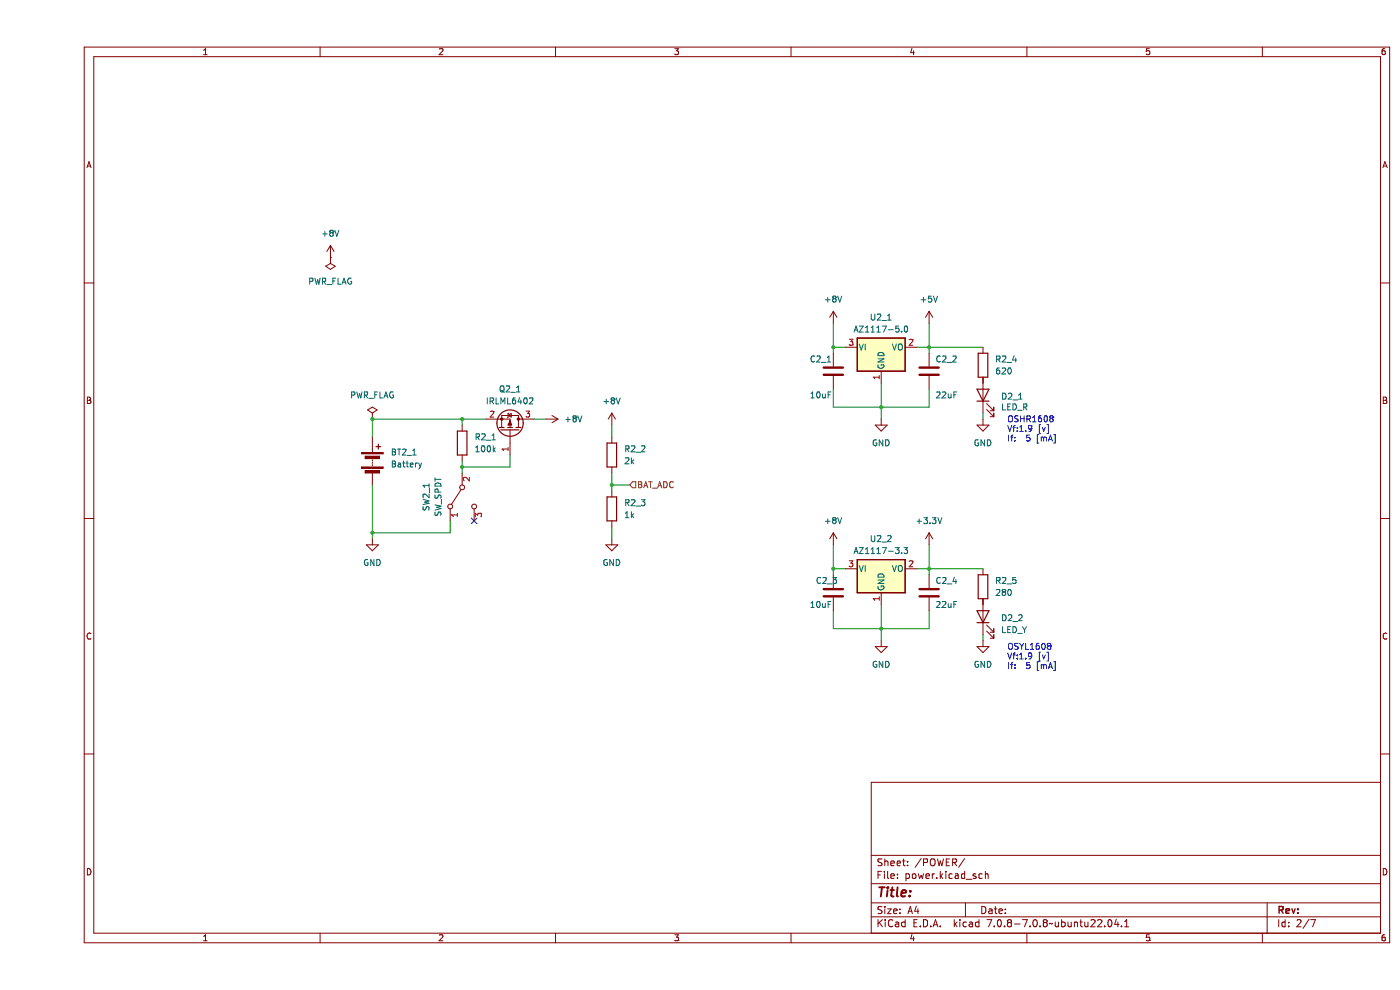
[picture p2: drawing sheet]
(kicad_sch (version 20230121) (generator eeschema)

 (paper "A4")

 (lib_symbols
  (symbol "Device:Battery" (pin_numbers hide) (pin_names (offset 0) hide) (in_bom yes) (on_board yes)
   (property "Reference" "BT" (at 2.54 2.54 0) (effects (font (size 1.27 1.27)) (justify left)))
   (property "Value" "Battery" (at 2.54 0 0) (effects (font (size 1.27 1.27)) (justify left)))
   (property "Footprint" "" (at 0 1.524 90) (effects (font (size 1.27 1.27)) hide))
   (property "Datasheet" "~" (at 0 1.524 90) (effects (font (size 1.27 1.27)) hide))
   (symbol "Battery_0_1"
    (rectangle (start -2.286 -1.27) (end 2.286 -1.524) (stroke (width 0) (type default)) (fill (type outline)))
    (rectangle (start -2.286 1.778) (end 2.286 1.524) (stroke (width 0) (type default)) (fill (type outline)))
    (rectangle (start -1.524 -2.032) (end 1.524 -2.54) (stroke (width 0) (type default)) (fill (type outline)))
    (rectangle (start -1.524 1.016) (end 1.524 0.508) (stroke (width 0) (type default)) (fill (type outline)))
    (polyline (pts (xy 0 -1.016) (xy 0 -0.762)) (stroke (width 0) (type default)) (fill (type none)))
    (polyline (pts (xy 0 -0.508) (xy 0 -0.254)) (stroke (width 0) (type default)) (fill (type none)))
    (polyline (pts (xy 0 0) (xy 0 0.254)) (stroke (width 0) (type default)) (fill (type none)))
    (polyline (pts (xy 0 1.778) (xy 0 2.54)) (stroke (width 0) (type default)) (fill (type none)))
    (polyline (pts (xy 0.762 3.048) (xy 1.778 3.048)) (stroke (width 0.254) (type default)) (fill (type none)))
    (polyline (pts (xy 1.27 3.556) (xy 1.27 2.54)) (stroke (width 0.254) (type default)) (fill (type none))))
   (symbol "Battery_1_1"
    (pin passive line (at 0 5.08 270) (length 2.54) (name "+" (effects (font (size 1.27 1.27)))) (number "1" (effects (font (size 1.27 1.27)))))
    (pin passive line (at 0 -5.08 90) (length 2.54) (name "-" (effects (font (size 1.27 1.27)))) (number "2" (effects (font (size 1.27 1.27)))))))
  (symbol "Device:C" (pin_numbers hide) (pin_names (offset 0.254)) (in_bom yes) (on_board yes)
   (property "Reference" "C" (at 0.635 2.54 0) (effects (font (size 1.27 1.27)) (justify left)))
   (property "Value" "C" (at 0.635 -2.54 0) (effects (font (size 1.27 1.27)) (justify left)))
   (property "Footprint" "" (at 0.9652 -3.81 0) (effects (font (size 1.27 1.27)) hide))
   (property "Datasheet" "~" (at 0 0 0) (effects (font (size 1.27 1.27)) hide))
   (symbol "C_0_1"
    (polyline (pts (xy -2.032 -0.762) (xy 2.032 -0.762)) (stroke (width 0.508) (type default)) (fill (type none)))
    (polyline (pts (xy -2.032 0.762) (xy 2.032 0.762)) (stroke (width 0.508) (type default)) (fill (type none))))
   (symbol "C_1_1"
    (pin passive line (at 0 3.81 270) (length 2.794) (name "~" (effects (font (size 1.27 1.27)))) (number "1" (effects (font (size 1.27 1.27)))))
    (pin passive line (at 0 -3.81 90) (length 2.794) (name "~" (effects (font (size 1.27 1.27)))) (number "2" (effects (font (size 1.27 1.27)))))))
  (symbol "Device:LED" (pin_numbers hide) (pin_names (offset 1.016) hide) (in_bom yes) (on_board yes)
   (property "Reference" "D" (at 0 2.54 0) (effects (font (size 1.27 1.27))))
   (property "Value" "LED" (at 0 -2.54 0) (effects (font (size 1.27 1.27))))
   (property "Footprint" "" (at 0 0 0) (effects (font (size 1.27 1.27)) hide))
   (property "Datasheet" "~" (at 0 0 0) (effects (font (size 1.27 1.27)) hide))
   (symbol "LED_0_1"
    (polyline (pts (xy -1.27 -1.27) (xy -1.27 1.27)) (stroke (width 0.254) (type default)) (fill (type none)))
    (polyline (pts (xy -1.27 0) (xy 1.27 0)) (stroke (width 0) (type default)) (fill (type none)))
    (polyline (pts (xy 1.27 -1.27) (xy 1.27 1.27) (xy -1.27 0) (xy 1.27 -1.27)) (stroke (width 0.254) (type default)) (fill (type none)))
    (polyline (pts (xy -3.048 -0.762) (xy -4.572 -2.286) (xy -3.81 -2.286) (xy -4.572 -2.286) (xy -4.572 -1.524)) (stroke (width 0) (type default)) (fill (type none)))
    (polyline (pts (xy -1.778 -0.762) (xy -3.302 -2.286) (xy -2.54 -2.286) (xy -3.302 -2.286) (xy -3.302 -1.524)) (stroke (width 0) (type default)) (fill (type none))))
   (symbol "LED_1_1"
    (pin passive line (at -3.81 0 0) (length 2.54) (name "K" (effects (font (size 1.27 1.27)))) (number "1" (effects (font (size 1.27 1.27)))))
    (pin passive line (at 3.81 0 180) (length 2.54) (name "A" (effects (font (size 1.27 1.27)))) (number "2" (effects (font (size 1.27 1.27)))))))
  (symbol "Device:R" (pin_numbers hide) (pin_names (offset 0)) (in_bom yes) (on_board yes)
   (property "Reference" "R" (at 2.032 0 90) (effects (font (size 1.27 1.27))))
   (property "Value" "R" (at 0 0 90) (effects (font (size 1.27 1.27))))
   (property "Footprint" "" (at -1.778 0 90) (effects (font (size 1.27 1.27)) hide))
   (property "Datasheet" "~" (at 0 0 0) (effects (font (size 1.27 1.27)) hide))
   (symbol "R_0_1"
    (rectangle (start -1.016 -2.54) (end 1.016 2.54) (stroke (width 0.254) (type default)) (fill (type none))))
   (symbol "R_1_1"
    (pin passive line (at 0 3.81 270) (length 1.27) (name "~" (effects (font (size 1.27 1.27)))) (number "1" (effects (font (size 1.27 1.27)))))
    (pin passive line (at 0 -3.81 90) (length 1.27) (name "~" (effects (font (size 1.27 1.27)))) (number "2" (effects (font (size 1.27 1.27)))))))
  (symbol "Regulator_Linear:AZ1117-3.3" (pin_names (offset 0.254)) (in_bom yes) (on_board yes)
   (property "Reference" "U" (at -3.81 3.175 0) (effects (font (size 1.27 1.27))))
   (property "Value" "AZ1117-3.3" (at 0 3.175 0) (effects (font (size 1.27 1.27)) (justify left)))
   (property "Footprint" "" (at 0 6.35 0) (effects (font (size 1.27 1.27) italic) hide))
   (property "Datasheet" "https://www.diodes.com/assets/Datasheets/AZ1117.pdf" (at 0 0 0) (effects (font (size 1.27 1.27)) hide))
   (symbol "AZ1117-3.3_0_1"
    (rectangle (start -5.08 1.905) (end 5.08 -5.08) (stroke (width 0.254) (type default)) (fill (type background))))
   (symbol "AZ1117-3.3_1_1"
    (pin power_in line (at 0 -7.62 90) (length 2.54) (name "GND" (effects (font (size 1.27 1.27)))) (number "1" (effects (font (size 1.27 1.27)))))
    (pin power_out line (at 7.62 0 180) (length 2.54) (name "VO" (effects (font (size 1.27 1.27)))) (number "2" (effects (font (size 1.27 1.27)))))
    (pin power_in line (at -7.62 0 0) (length 2.54) (name "VI" (effects (font (size 1.27 1.27)))) (number "3" (effects (font (size 1.27 1.27)))))))
  (symbol "Regulator_Linear:AZ1117-5.0" (pin_names (offset 0.254)) (in_bom yes) (on_board yes)
   (property "Reference" "U" (at -3.81 3.175 0) (effects (font (size 1.27 1.27))))
   (property "Value" "AZ1117-5.0" (at 0 3.175 0) (effects (font (size 1.27 1.27)) (justify left)))
   (property "Footprint" "" (at 0 6.35 0) (effects (font (size 1.27 1.27) italic) hide))
   (property "Datasheet" "https://www.diodes.com/assets/Datasheets/AZ1117.pdf" (at 0 0 0) (effects (font (size 1.27 1.27)) hide))
   (symbol "AZ1117-5.0_0_1"
    (rectangle (start -5.08 1.905) (end 5.08 -5.08) (stroke (width 0.254) (type default)) (fill (type background))))
   (symbol "AZ1117-5.0_1_1"
    (pin power_in line (at 0 -7.62 90) (length 2.54) (name "GND" (effects (font (size 1.27 1.27)))) (number "1" (effects (font (size 1.27 1.27)))))
    (pin power_out line (at 7.62 0 180) (length 2.54) (name "VO" (effects (font (size 1.27 1.27)))) (number "2" (effects (font (size 1.27 1.27)))))
    (pin power_in line (at -7.62 0 0) (length 2.54) (name "VI" (effects (font (size 1.27 1.27)))) (number "3" (effects (font (size 1.27 1.27)))))))
  (symbol "Switch:SW_SPDT" (pin_names (offset 0) hide) (in_bom yes) (on_board yes)
   (property "Reference" "SW" (at 0 4.318 0) (effects (font (size 1.27 1.27))))
   (property "Value" "SW_SPDT" (at 0 -5.08 0) (effects (font (size 1.27 1.27))))
   (property "Footprint" "" (at 0 0 0) (effects (font (size 1.27 1.27)) hide))
   (property "Datasheet" "~" (at 0 0 0) (effects (font (size 1.27 1.27)) hide))
   (symbol "SW_SPDT_0_0"
    (circle (center -2.032 0) (radius 0.508) (stroke (width 0) (type default)) (fill (type none)))
    (circle (center 2.032 -2.54) (radius 0.508) (stroke (width 0) (type default)) (fill (type none))))
   (symbol "SW_SPDT_0_1"
    (polyline (pts (xy -1.524 0.254) (xy 1.651 2.286)) (stroke (width 0) (type default)) (fill (type none)))
    (circle (center 2.032 2.54) (radius 0.508) (stroke (width 0) (type default)) (fill (type none))))
   (symbol "SW_SPDT_1_1"
    (pin passive line (at 5.08 2.54 180) (length 2.54) (name "A" (effects (font (size 1.27 1.27)))) (number "1" (effects (font (size 1.27 1.27)))))
    (pin passive line (at -5.08 0 0) (length 2.54) (name "B" (effects (font (size 1.27 1.27)))) (number "2" (effects (font (size 1.27 1.27)))))
    (pin passive line (at 5.08 -2.54 180) (length 2.54) (name "C" (effects (font (size 1.27 1.27)))) (number "3" (effects (font (size 1.27 1.27)))))))
  (symbol "Transistor_FET:IRLML6402" (pin_names hide) (in_bom yes) (on_board yes)
   (property "Reference" "Q" (at 5.08 1.905 0) (effects (font (size 1.27 1.27)) (justify left)))
   (property "Value" "IRLML6402" (at 5.08 0 0) (effects (font (size 1.27 1.27)) (justify left)))
   (property "Footprint" "Package_TO_SOT_SMD:SOT-23" (at 5.08 -1.905 0) (effects (font (size 1.27 1.27) italic) (justify left) hide))
   (property "Datasheet" "https://www.infineon.com/dgdl/irlml6402pbf.pdf?fileId=5546d462533600a401535668d5c2263c" (at 0 0 0) (effects (font (size 1.27 1.27)) (justify left) hide))
   (symbol "IRLML6402_0_1"
    (polyline (pts (xy 0.254 0) (xy -2.54 0)) (stroke (width 0) (type default)) (fill (type none)))
    (polyline (pts (xy 0.254 1.905) (xy 0.254 -1.905)) (stroke (width 0.254) (type default)) (fill (type none)))
    (polyline (pts (xy 0.762 -1.27) (xy 0.762 -2.286)) (stroke (width 0.254) (type default)) (fill (type none)))
    (polyline (pts (xy 0.762 0.508) (xy 0.762 -0.508)) (stroke (width 0.254) (type default)) (fill (type none)))
    (polyline (pts (xy 0.762 2.286) (xy 0.762 1.27)) (stroke (width 0.254) (type default)) (fill (type none)))
    (polyline (pts (xy 2.54 2.54) (xy 2.54 1.778)) (stroke (width 0) (type default)) (fill (type none)))
    (polyline (pts (xy 2.54 -2.54) (xy 2.54 0) (xy 0.762 0)) (stroke (width 0) (type default)) (fill (type none)))
    (polyline (pts (xy 0.762 1.778) (xy 3.302 1.778) (xy 3.302 -1.778) (xy 0.762 -1.778)) (stroke (width 0) (type default)) (fill (type none)))
    (polyline (pts (xy 2.286 0) (xy 1.27 0.381) (xy 1.27 -0.381) (xy 2.286 0)) (stroke (width 0) (type default)) (fill (type outline)))
    (polyline (pts (xy 2.794 -0.508) (xy 2.921 -0.381) (xy 3.683 -0.381) (xy 3.81 -0.254)) (stroke (width 0) (type default)) (fill (type none)))
    (polyline (pts (xy 3.302 -0.381) (xy 2.921 0.254) (xy 3.683 0.254) (xy 3.302 -0.381)) (stroke (width 0) (type default)) (fill (type none)))
    (circle (center 1.651 0) (radius 2.794) (stroke (width 0.254) (type default)) (fill (type none)))
    (circle (center 2.54 -1.778) (radius 0.254) (stroke (width 0) (type default)) (fill (type outline)))
    (circle (center 2.54 1.778) (radius 0.254) (stroke (width 0) (type default)) (fill (type outline))))
   (symbol "IRLML6402_1_1"
    (pin input line (at -5.08 0 0) (length 2.54) (name "G" (effects (font (size 1.27 1.27)))) (number "1" (effects (font (size 1.27 1.27)))))
    (pin passive line (at 2.54 -5.08 90) (length 2.54) (name "S" (effects (font (size 1.27 1.27)))) (number "2" (effects (font (size 1.27 1.27)))))
    (pin passive line (at 2.54 5.08 270) (length 2.54) (name "D" (effects (font (size 1.27 1.27)))) (number "3" (effects (font (size 1.27 1.27)))))))
  (symbol "power:+3.3V" (power) (pin_names (offset 0)) (in_bom yes) (on_board yes)
   (property "Reference" "#PWR" (at 0 -3.81 0) (effects (font (size 1.27 1.27)) hide))
   (property "Value" "+3.3V" (at 0 3.556 0) (effects (font (size 1.27 1.27))))
   (property "Footprint" "" (at 0 0 0) (effects (font (size 1.27 1.27)) hide))
   (property "Datasheet" "" (at 0 0 0) (effects (font (size 1.27 1.27)) hide))
   (symbol "+3.3V_0_1"
    (polyline (pts (xy -0.762 1.27) (xy 0 2.54)) (stroke (width 0) (type default)) (fill (type none)))
    (polyline (pts (xy 0 0) (xy 0 2.54)) (stroke (width 0) (type default)) (fill (type none)))
    (polyline (pts (xy 0 2.54) (xy 0.762 1.27)) (stroke (width 0) (type default)) (fill (type none))))
   (symbol "+3.3V_1_1"
    (pin power_in line (at 0 0 90) (length 0) hide (name "+3.3V" (effects (font (size 1.27 1.27)))) (number "1" (effects (font (size 1.27 1.27)))))))
  (symbol "power:+5V" (power) (pin_names (offset 0)) (in_bom yes) (on_board yes)
   (property "Reference" "#PWR" (at 0 -3.81 0) (effects (font (size 1.27 1.27)) hide))
   (property "Value" "+5V" (at 0 3.556 0) (effects (font (size 1.27 1.27))))
   (property "Footprint" "" (at 0 0 0) (effects (font (size 1.27 1.27)) hide))
   (property "Datasheet" "" (at 0 0 0) (effects (font (size 1.27 1.27)) hide))
   (symbol "+5V_0_1"
    (polyline (pts (xy -0.762 1.27) (xy 0 2.54)) (stroke (width 0) (type default)) (fill (type none)))
    (polyline (pts (xy 0 0) (xy 0 2.54)) (stroke (width 0) (type default)) (fill (type none)))
    (polyline (pts (xy 0 2.54) (xy 0.762 1.27)) (stroke (width 0) (type default)) (fill (type none))))
   (symbol "+5V_1_1"
    (pin power_in line (at 0 0 90) (length 0) hide (name "+5V" (effects (font (size 1.27 1.27)))) (number "1" (effects (font (size 1.27 1.27)))))))
  (symbol "power:+8V" (power) (pin_names (offset 0)) (in_bom yes) (on_board yes)
   (property "Reference" "#PWR" (at 0 -3.81 0) (effects (font (size 1.27 1.27)) hide))
   (property "Value" "+8V" (at 0 3.556 0) (effects (font (size 1.27 1.27))))
   (property "Footprint" "" (at 0 0 0) (effects (font (size 1.27 1.27)) hide))
   (property "Datasheet" "" (at 0 0 0) (effects (font (size 1.27 1.27)) hide))
   (symbol "+8V_0_1"
    (polyline (pts (xy -0.762 1.27) (xy 0 2.54)) (stroke (width 0) (type default)) (fill (type none)))
    (polyline (pts (xy 0 0) (xy 0 2.54)) (stroke (width 0) (type default)) (fill (type none)))
    (polyline (pts (xy 0 2.54) (xy 0.762 1.27)) (stroke (width 0) (type default)) (fill (type none))))
   (symbol "+8V_1_1"
    (pin power_in line (at 0 0 90) (length 0) hide (name "+8V" (effects (font (size 1.27 1.27)))) (number "1" (effects (font (size 1.27 1.27)))))))
  (symbol "power:GND" (power) (pin_names (offset 0)) (in_bom yes) (on_board yes)
   (property "Reference" "#PWR" (at 0 -6.35 0) (effects (font (size 1.27 1.27)) hide))
   (property "Value" "GND" (at 0 -3.81 0) (effects (font (size 1.27 1.27))))
   (property "Footprint" "" (at 0 0 0) (effects (font (size 1.27 1.27)) hide))
   (property "Datasheet" "" (at 0 0 0) (effects (font (size 1.27 1.27)) hide))
   (symbol "GND_0_1"
    (polyline (pts (xy 0 0) (xy 0 -1.27) (xy 1.27 -1.27) (xy 0 -2.54) (xy -1.27 -1.27) (xy 0 -1.27)) (stroke (width 0) (type default)) (fill (type none))))
   (symbol "GND_1_1"
    (pin power_in line (at 0 0 270) (length 0) hide (name "GND" (effects (font (size 1.27 1.27)))) (number "1" (effects (font (size 1.27 1.27)))))))
  (symbol "power:PWR_FLAG" (power) (pin_numbers hide) (pin_names (offset 0) hide) (in_bom yes) (on_board yes)
   (property "Reference" "#FLG" (at 0 1.905 0) (effects (font (size 1.27 1.27)) hide))
   (property "Value" "PWR_FLAG" (at 0 3.81 0) (effects (font (size 1.27 1.27))))
   (property "Footprint" "" (at 0 0 0) (effects (font (size 1.27 1.27)) hide))
   (property "Datasheet" "~" (at 0 0 0) (effects (font (size 1.27 1.27)) hide))
   (symbol "PWR_FLAG_0_0"
    (pin power_out line (at 0 0 90) (length 0) (name "pwr" (effects (font (size 1.27 1.27)))) (number "1" (effects (font (size 1.27 1.27))))))
   (symbol "PWR_FLAG_0_1"
    (polyline (pts (xy 0 0) (xy 0 1.27) (xy -1.016 1.905) (xy 0 2.54) (xy 1.016 1.905) (xy 0 1.27)) (stroke (width 0) (type default)) (fill (type none))))))

 (junction (at 168.91 120.65) (diameter 0) (color 0 0 0 0))
 (junction (at 168.91 73.66) (diameter 0) (color 0 0 0 0))
 (junction (at 179.07 86.36) (diameter 0) (color 0 0 0 0))
 (junction (at 189.23 120.65) (diameter 0) (color 0 0 0 0))
 (junction (at 71.12 88.9) (diameter 0) (color 0 0 0 0))
 (junction (at 189.23 73.66) (diameter 0) (color 0 0 0 0))
 (junction (at 71.12 113.03) (diameter 0) (color 0 0 0 0))
 (junction (at 90.17 99.06) (diameter 0) (color 0 0 0 0))
 (junction (at 179.07 133.35) (diameter 0) (color 0 0 0 0))
 (junction (at 90.17 88.9) (diameter 0) (color 0 0 0 0))
 (junction (at 121.92 102.87) (diameter 0) (color 0 0 0 0))

 (no_connect (at 92.71 110.49))

 (wire (pts (xy 186.69 73.66) (xy 189.23 73.66)) (stroke (width 0) (type default)))
 (wire (pts (xy 121.92 100.33) (xy 121.92 102.87)) (stroke (width 0) (type default)))
 (wire (pts (xy 168.91 129.54) (xy 168.91 133.35)) (stroke (width 0) (type default)))
 (wire (pts (xy 189.23 73.66) (xy 200.66 73.66)) (stroke (width 0) (type default)))
 (wire (pts (xy 71.12 102.87) (xy 71.12 113.03)) (stroke (width 0) (type default)))
 (wire (pts (xy 200.66 80.01) (xy 200.66 81.28)) (stroke (width 0) (type default)))
 (wire (pts (xy 168.91 115.57) (xy 168.91 120.65)) (stroke (width 0) (type default)))
 (wire (pts (xy 200.66 88.9) (xy 200.66 87.63)) (stroke (width 0) (type default)))
 (wire (pts (xy 168.91 86.36) (xy 179.07 86.36)) (stroke (width 0) (type default)))
 (wire (pts (xy 189.23 82.55) (xy 189.23 86.36)) (stroke (width 0) (type default)))
 (wire (pts (xy 71.12 88.9) (xy 90.17 88.9)) (stroke (width 0) (type default)))
 (wire (pts (xy 168.91 120.65) (xy 168.91 121.92)) (stroke (width 0) (type default)))
 (wire (pts (xy 189.23 68.58) (xy 189.23 73.66)) (stroke (width 0) (type default)))
 (wire (pts (xy 121.92 102.87) (xy 125.73 102.87)) (stroke (width 0) (type default)))
 (wire (pts (xy 189.23 120.65) (xy 200.66 120.65)) (stroke (width 0) (type default)))
 (wire (pts (xy 71.12 92.71) (xy 71.12 88.9)) (stroke (width 0) (type default)))
 (wire (pts (xy 87.63 113.03) (xy 71.12 113.03)) (stroke (width 0) (type default)))
 (wire (pts (xy 168.91 73.66) (xy 171.45 73.66)) (stroke (width 0) (type default)))
 (wire (pts (xy 179.07 133.35) (xy 189.23 133.35)) (stroke (width 0) (type default)))
 (wire (pts (xy 71.12 113.03) (xy 71.12 114.3)) (stroke (width 0) (type default)))
 (wire (pts (xy 179.07 81.28) (xy 179.07 86.36)) (stroke (width 0) (type default)))
 (wire (pts (xy 179.07 86.36) (xy 179.07 88.9)) (stroke (width 0) (type default)))
 (wire (pts (xy 189.23 129.54) (xy 189.23 133.35)) (stroke (width 0) (type default)))
 (wire (pts (xy 189.23 120.65) (xy 189.23 115.57)) (stroke (width 0) (type default)))
 (wire (pts (xy 168.91 68.58) (xy 168.91 73.66)) (stroke (width 0) (type default)))
 (wire (pts (xy 200.66 127) (xy 200.66 128.27)) (stroke (width 0) (type default)))
 (wire (pts (xy 168.91 133.35) (xy 179.07 133.35)) (stroke (width 0) (type default)))
 (wire (pts (xy 87.63 110.49) (xy 87.63 113.03)) (stroke (width 0) (type default)))
 (wire (pts (xy 90.17 97.79) (xy 90.17 99.06)) (stroke (width 0) (type default)))
 (wire (pts (xy 186.69 120.65) (xy 189.23 120.65)) (stroke (width 0) (type default)))
 (wire (pts (xy 90.17 88.9) (xy 95.25 88.9)) (stroke (width 0) (type default)))
 (wire (pts (xy 90.17 99.06) (xy 90.17 100.33)) (stroke (width 0) (type default)))
 (wire (pts (xy 168.91 73.66) (xy 168.91 74.93)) (stroke (width 0) (type default)))
 (wire (pts (xy 121.92 111.76) (xy 121.92 114.3)) (stroke (width 0) (type default)))
 (wire (pts (xy 121.92 90.17) (xy 121.92 92.71)) (stroke (width 0) (type default)))
 (wire (pts (xy 189.23 121.92) (xy 189.23 120.65)) (stroke (width 0) (type default)))
 (wire (pts (xy 200.66 135.89) (xy 200.66 134.62)) (stroke (width 0) (type default)))
 (wire (pts (xy 189.23 73.66) (xy 189.23 74.93)) (stroke (width 0) (type default)))
 (wire (pts (xy 100.33 99.06) (xy 90.17 99.06)) (stroke (width 0) (type default)))
 (wire (pts (xy 179.07 133.35) (xy 179.07 135.89)) (stroke (width 0) (type default)))
 (wire (pts (xy 100.33 96.52) (xy 100.33 99.06)) (stroke (width 0) (type default)))
 (wire (pts (xy 168.91 82.55) (xy 168.91 86.36)) (stroke (width 0) (type default)))
 (wire (pts (xy 90.17 88.9) (xy 90.17 90.17)) (stroke (width 0) (type default)))
 (wire (pts (xy 189.23 86.36) (xy 179.07 86.36)) (stroke (width 0) (type default)))
 (wire (pts (xy 179.07 128.27) (xy 179.07 133.35)) (stroke (width 0) (type default)))
 (wire (pts (xy 105.41 88.9) (xy 107.95 88.9)) (stroke (width 0) (type default)))
 (wire (pts (xy 168.91 120.65) (xy 171.45 120.65)) (stroke (width 0) (type default)))
 (wire (pts (xy 121.92 102.87) (xy 121.92 104.14)) (stroke (width 0) (type default)))

 (text "OSYL1608\nVf:1.9 [v]\nIf:  5 [mA]" (at 205.74 142.24 0) (effects (font (size 1.27 1.27)) (justify left bottom)))
 (text "OSHR1608\nVf:1.9 [v]\nIf:  5 [mA]" (at 205.74 93.98 0) (effects (font (size 1.27 1.27)) (justify left bottom)))

 (hierarchical_label "BAT_ADC" (shape input) (at 125.73 102.87 0) (fields_autoplaced) (effects (font (size 1.27 1.27)) (justify left)))

 (symbol (lib_id "power:+8V") (at 168.91 68.58 0) (unit 1) (in_bom yes) (on_board yes) (dnp no) (fields_autoplaced)
  (property "Reference" "#PWR06" (at 168.91 72.39 0) (effects (font (size 1.27 1.27)) hide))
  (property "Value" "+8V" (at 168.91 63.5 0) (effects (font (size 1.27 1.27))))
  (property "Footprint" "" (at 168.91 68.58 0) (effects (font (size 1.27 1.27)) hide))
  (property "Datasheet" "" (at 168.91 68.58 0) (effects (font (size 1.27 1.27)) hide)) (pin "1")
  (instances (project "fast_respect" (path "" (reference "#PWR06") (unit 1)) (path "" (reference "#PWR041") (unit 1)))))

 (symbol (lib_id "Device:C") (at 189.23 125.73 0) (unit 1) (in_bom yes) (on_board yes) (dnp no)
  (property "Reference" "C4" (at 190.5 123.19 0) (effects (font (size 1.27 1.27)) (justify left)))
  (property "Value" "22uF" (at 190.5 128.27 0) (effects (font (size 1.27 1.27)) (justify left)))
  (property "Footprint" "Capacitor_SMD:C_0603_1608Metric_Pad1.08x0.95mm_HandSolder" (at 190.1952 129.54 0) (effects (font (size 1.27 1.27)) hide))
  (property "Datasheet" "~" (at 189.23 125.73 0) (effects (font (size 1.27 1.27)) hide)) (pin "1") (pin "2")
  (instances (project "fast_respect" (path "" (reference "C4") (unit 1)) (path "" (reference "C2_4") (unit 1)))))

 (symbol (lib_id "Device:C") (at 168.91 78.74 0) (unit 1) (in_bom yes) (on_board yes) (dnp no)
  (property "Reference" "C1" (at 163.83 76.2 0) (effects (font (size 1.27 1.27)) (justify left)))
  (property "Value" "10uF" (at 163.83 83.82 0) (effects (font (size 1.27 1.27)) (justify left)))
  (property "Footprint" "Capacitor_SMD:C_0603_1608Metric_Pad1.08x0.95mm_HandSolder" (at 169.8752 82.55 0) (effects (font (size 1.27 1.27)) hide))
  (property "Datasheet" "~" (at 168.91 78.74 0) (effects (font (size 1.27 1.27)) hide)) (pin "1") (pin "2")
  (instances (project "fast_respect" (path "" (reference "C1") (unit 1)) (path "" (reference "C2_1") (unit 1)))))

 (symbol (lib_id "power:GND") (at 71.12 114.3 0) (unit 1) (in_bom yes) (on_board yes) (dnp no) (fields_autoplaced)
  (property "Reference" "#PWR08" (at 71.12 120.65 0) (effects (font (size 1.27 1.27)) hide))
  (property "Value" "GND" (at 71.12 119.38 0) (effects (font (size 1.27 1.27))))
  (property "Footprint" "" (at 71.12 114.3 0) (effects (font (size 1.27 1.27)) hide))
  (property "Datasheet" "" (at 71.12 114.3 0) (effects (font (size 1.27 1.27)) hide)) (pin "1")
  (instances (project "fast_respect" (path "" (reference "#PWR08") (unit 1)) (path "" (reference "#PWR040") (unit 1)))))

 (symbol (lib_id "Regulator_Linear:AZ1117-5.0") (at 179.07 73.66 0) (unit 1) (in_bom yes) (on_board yes) (dnp no) (fields_autoplaced)
  (property "Reference" "U1" (at 179.07 67.31 0) (effects (font (size 1.27 1.27))))
  (property "Value" "AZ1117-5.0" (at 179.07 69.85 0) (effects (font (size 1.27 1.27))))
  (property "Footprint" "Package_TO_SOT_SMD:SOT-223-3_TabPin2" (at 179.07 67.31 0) (effects (font (size 1.27 1.27) italic) hide))
  (property "Datasheet" "https://www.diodes.com/assets/Datasheets/AZ1117.pdf" (at 179.07 73.66 0) (effects (font (size 1.27 1.27)) hide)) (pin "1") (pin "2") (pin "3")
  (instances (project "fast_respect" (path "" (reference "U1") (unit 1)) (path "" (reference "U2_1") (unit 1)))))

 (symbol (lib_id "power:PWR_FLAG") (at 71.12 88.9 0) (unit 1) (in_bom yes) (on_board yes) (dnp no) (fields_autoplaced)
  (property "Reference" "#FLG05" (at 71.12 86.995 0) (effects (font (size 1.27 1.27)) hide))
  (property "Value" "PWR_FLAG" (at 71.12 83.82 0) (effects (font (size 1.27 1.27))))
  (property "Footprint" "" (at 71.12 88.9 0) (effects (font (size 1.27 1.27)) hide))
  (property "Datasheet" "~" (at 71.12 88.9 0) (effects (font (size 1.27 1.27)) hide)) (pin "1")
  (instances (project "fast_respect" (path "" (reference "#FLG05") (unit 1)))))

 (symbol (lib_id "Device:R") (at 121.92 96.52 0) (unit 1) (in_bom yes) (on_board yes) (dnp no) (fields_autoplaced)
  (property "Reference" "R2" (at 124.46 95.25 0) (effects (font (size 1.27 1.27)) (justify left)))
  (property "Value" "2k" (at 124.46 97.79 0) (effects (font (size 1.27 1.27)) (justify left)))
  (property "Footprint" "Resistor_SMD:R_0603_1608Metric_Pad0.98x0.95mm_HandSolder" (at 120.142 96.52 90) (effects (font (size 1.27 1.27)) hide))
  (property "Datasheet" "~" (at 121.92 96.52 0) (effects (font (size 1.27 1.27)) hide)) (pin "1") (pin "2")
  (instances (project "fast_respect" (path "" (reference "R2") (unit 1)) (path "" (reference "R2_2") (unit 1)))))

 (symbol (lib_id "power:GND") (at 121.92 114.3 0) (unit 1) (in_bom yes) (on_board yes) (dnp no) (fields_autoplaced)
  (property "Reference" "#PWR012" (at 121.92 120.65 0) (effects (font (size 1.27 1.27)) hide))
  (property "Value" "GND" (at 121.92 119.38 0) (effects (font (size 1.27 1.27))))
  (property "Footprint" "" (at 121.92 114.3 0) (effects (font (size 1.27 1.27)) hide))
  (property "Datasheet" "" (at 121.92 114.3 0) (effects (font (size 1.27 1.27)) hide)) (pin "1")
  (instances (project "fast_respect" (path "" (reference "#PWR012") (unit 1)) (path "" (reference "#PWR050") (unit 1)))))

 (symbol (lib_id "power:+5V") (at 189.23 68.58 0) (unit 1) (in_bom yes) (on_board yes) (dnp no) (fields_autoplaced)
  (property "Reference" "#PWR04" (at 189.23 72.39 0) (effects (font (size 1.27 1.27)) hide))
  (property "Value" "+5V" (at 189.23 63.5 0) (effects (font (size 1.27 1.27))))
  (property "Footprint" "" (at 189.23 68.58 0) (effects (font (size 1.27 1.27)) hide))
  (property "Datasheet" "" (at 189.23 68.58 0) (effects (font (size 1.27 1.27)) hide)) (pin "1")
  (instances (project "fast_respect" (path "" (reference "#PWR04") (unit 1)) (path "" (reference "#PWR045") (unit 1)))))

 (symbol (lib_id "Device:LED") (at 200.66 83.82 90) (unit 1) (in_bom yes) (on_board yes) (dnp no)
  (property "Reference" "D1" (at 204.47 84.1375 90) (effects (font (size 1.27 1.27)) (justify right)))
  (property "Value" "LED_R" (at 204.47 86.36 90) (effects (font (size 1.27 1.27)) (justify right)))
  (property "Footprint" "LED_SMD:LED_0603_1608Metric_Pad1.05x0.95mm_HandSolder" (at 200.66 83.82 0) (effects (font (size 1.27 1.27)) hide))
  (property "Datasheet" "~" (at 200.66 83.82 0) (effects (font (size 1.27 1.27)) hide)) (pin "1") (pin "2")
  (instances (project "fast_respect" (path "" (reference "D1") (unit 1)) (path "" (reference "D3_1") (unit 1)) (path "" (reference "D2_1") (unit 1)))))

 (symbol (lib_id "power:GND") (at 200.66 135.89 0) (unit 1) (in_bom yes) (on_board yes) (dnp no) (fields_autoplaced)
  (property "Reference" "#PWR028" (at 200.66 142.24 0) (effects (font (size 1.27 1.27)) hide))
  (property "Value" "GND" (at 200.66 140.97 0) (effects (font (size 1.27 1.27))))
  (property "Footprint" "" (at 200.66 135.89 0) (effects (font (size 1.27 1.27)) hide))
  (property "Datasheet" "" (at 200.66 135.89 0) (effects (font (size 1.27 1.27)) hide)) (pin "1")
  (instances (project "fast_respect" (path "" (reference "#PWR028") (unit 1)) (path "" (reference "#PWR04") (unit 1)) (path "" (reference "#PWR04") (unit 1)))))

 (symbol (lib_id "Device:Battery") (at 71.12 97.79 0) (unit 1) (in_bom yes) (on_board yes) (dnp no) (fields_autoplaced)
  (property "Reference" "BT1" (at 74.93 95.9485 0) (effects (font (size 1.27 1.27)) (justify left)))
  (property "Value" "Battery" (at 74.93 98.4885 0) (effects (font (size 1.27 1.27)) (justify left)))
  (property "Footprint" "Self-Made_Generic_Packages:2sBattery" (at 71.12 96.266 90) (effects (font (size 1.27 1.27)) hide))
  (property "Datasheet" "~" (at 71.12 96.266 90) (effects (font (size 1.27 1.27)) hide)) (pin "1") (pin "2")
  (instances (project "fast_respect" (path "" (reference "BT1") (unit 1)) (path "" (reference "BT2_1") (unit 1)))))

 (symbol (lib_id "Device:LED") (at 200.66 130.81 90) (unit 1) (in_bom yes) (on_board yes) (dnp no)
  (property "Reference" "D2" (at 204.47 131.1275 90) (effects (font (size 1.27 1.27)) (justify right)))
  (property "Value" "LED_Y" (at 204.47 133.6675 90) (effects (font (size 1.27 1.27)) (justify right)))
  (property "Footprint" "LED_SMD:LED_0603_1608Metric_Pad1.05x0.95mm_HandSolder" (at 200.66 130.81 0) (effects (font (size 1.27 1.27)) hide))
  (property "Datasheet" "~" (at 200.66 130.81 0) (effects (font (size 1.27 1.27)) hide)) (pin "1") (pin "2")
  (instances (project "fast_respect" (path "" (reference "D2") (unit 1)) (path "" (reference "D3_2") (unit 1)) (path "" (reference "D2_2") (unit 1)))))

 (symbol (lib_id "power:+8V") (at 121.92 90.17 0) (unit 1) (in_bom yes) (on_board yes) (dnp no) (fields_autoplaced)
  (property "Reference" "#PWR011" (at 121.92 93.98 0) (effects (font (size 1.27 1.27)) hide))
  (property "Value" "+8V" (at 121.92 85.09 0) (effects (font (size 1.27 1.27))))
  (property "Footprint" "" (at 121.92 90.17 0) (effects (font (size 1.27 1.27)) hide))
  (property "Datasheet" "" (at 121.92 90.17 0) (effects (font (size 1.27 1.27)) hide)) (pin "1")
  (instances (project "fast_respect" (path "" (reference "#PWR011") (unit 1)) (path "" (reference "#PWR049") (unit 1)))))

 (symbol (lib_id "power:GND") (at 179.07 88.9 0) (unit 1) (in_bom yes) (on_board yes) (dnp no) (fields_autoplaced)
  (property "Reference" "#PWR01" (at 179.07 95.25 0) (effects (font (size 1.27 1.27)) hide))
  (property "Value" "GND" (at 179.07 93.98 0) (effects (font (size 1.27 1.27))))
  (property "Footprint" "" (at 179.07 88.9 0) (effects (font (size 1.27 1.27)) hide))
  (property "Datasheet" "" (at 179.07 88.9 0) (effects (font (size 1.27 1.27)) hide)) (pin "1")
  (instances (project "fast_respect" (path "" (reference "#PWR01") (unit 1)) (path "" (reference "#PWR043") (unit 1)))))

 (symbol (lib_id "power:+8V") (at 107.95 88.9 270) (unit 1) (in_bom yes) (on_board yes) (dnp no) (fields_autoplaced)
  (property "Reference" "#PWR09" (at 104.14 88.9 0) (effects (font (size 1.27 1.27)) hide))
  (property "Value" "+8V" (at 111.76 88.9 90) (effects (font (size 1.27 1.27)) (justify left)))
  (property "Footprint" "" (at 107.95 88.9 0) (effects (font (size 1.27 1.27)) hide))
  (property "Datasheet" "" (at 107.95 88.9 0) (effects (font (size 1.27 1.27)) hide)) (pin "1")
  (instances (project "fast_respect" (path "" (reference "#PWR09") (unit 1)) (path "" (reference "#PWR047") (unit 1)))))

 (symbol (lib_id "Device:C") (at 189.23 78.74 0) (unit 1) (in_bom yes) (on_board yes) (dnp no)
  (property "Reference" "C2" (at 190.5 76.2 0) (effects (font (size 1.27 1.27)) (justify left)))
  (property "Value" "22uF" (at 190.5 83.82 0) (effects (font (size 1.27 1.27)) (justify left)))
  (property "Footprint" "Capacitor_SMD:C_0603_1608Metric_Pad1.08x0.95mm_HandSolder" (at 190.1952 82.55 0) (effects (font (size 1.27 1.27)) hide))
  (property "Datasheet" "~" (at 189.23 78.74 0) (effects (font (size 1.27 1.27)) hide)) (pin "1") (pin "2")
  (instances (project "fast_respect" (path "" (reference "C2") (unit 1)) (path "" (reference "C2_2") (unit 1)))))

 (symbol (lib_id "power:+8V") (at 168.91 115.57 0) (unit 1) (in_bom yes) (on_board yes) (dnp no) (fields_autoplaced)
  (property "Reference" "#PWR05" (at 168.91 119.38 0) (effects (font (size 1.27 1.27)) hide))
  (property "Value" "+8V" (at 168.91 110.49 0) (effects (font (size 1.27 1.27))))
  (property "Footprint" "" (at 168.91 115.57 0) (effects (font (size 1.27 1.27)) hide))
  (property "Datasheet" "" (at 168.91 115.57 0) (effects (font (size 1.27 1.27)) hide)) (pin "1")
  (instances (project "fast_respect" (path "" (reference "#PWR05") (unit 1)) (path "" (reference "#PWR046") (unit 1)))))

 (symbol (lib_id "power:+8V") (at 62.23 54.61 0) (unit 1) (in_bom yes) (on_board yes) (dnp no) (fields_autoplaced)
  (property "Reference" "#PWR07" (at 62.23 58.42 0) (effects (font (size 1.27 1.27)) hide))
  (property "Value" "+8V" (at 62.23 49.53 0) (effects (font (size 1.27 1.27))))
  (property "Footprint" "" (at 62.23 54.61 0) (effects (font (size 1.27 1.27)) hide))
  (property "Datasheet" "" (at 62.23 54.61 0) (effects (font (size 1.27 1.27)) hide)) (pin "1")
  (instances (project "fast_respect" (path "" (reference "#PWR07") (unit 1)) (path "" (reference "#PWR042") (unit 1)))))

 (symbol (lib_id "Device:R") (at 121.92 107.95 0) (unit 1) (in_bom yes) (on_board yes) (dnp no) (fields_autoplaced)
  (property "Reference" "R3" (at 124.46 106.68 0) (effects (font (size 1.27 1.27)) (justify left)))
  (property "Value" "1k" (at 124.46 109.22 0) (effects (font (size 1.27 1.27)) (justify left)))
  (property "Footprint" "Resistor_SMD:R_0603_1608Metric_Pad0.98x0.95mm_HandSolder" (at 120.142 107.95 90) (effects (font (size 1.27 1.27)) hide))
  (property "Datasheet" "~" (at 121.92 107.95 0) (effects (font (size 1.27 1.27)) hide)) (pin "1") (pin "2")
  (instances (project "fast_respect" (path "" (reference "R3") (unit 1)) (path "" (reference "R2_3") (unit 1)))))

 (symbol (lib_id "power:+3.3V") (at 189.23 115.57 0) (unit 1) (in_bom yes) (on_board yes) (dnp no) (fields_autoplaced)
  (property "Reference" "#PWR03" (at 189.23 119.38 0) (effects (font (size 1.27 1.27)) hide))
  (property "Value" "+3.3V" (at 189.23 110.49 0) (effects (font (size 1.27 1.27))))
  (property "Footprint" "" (at 189.23 115.57 0) (effects (font (size 1.27 1.27)) hide))
  (property "Datasheet" "" (at 189.23 115.57 0) (effects (font (size 1.27 1.27)) hide)) (pin "1")
  (instances (project "fast_respect" (path "" (reference "#PWR03") (unit 1)) (path "" (reference "#PWR051") (unit 1)))))

 (symbol (lib_id "power:GND") (at 179.07 135.89 0) (unit 1) (in_bom yes) (on_board yes) (dnp no) (fields_autoplaced)
  (property "Reference" "#PWR02" (at 179.07 142.24 0) (effects (font (size 1.27 1.27)) hide))
  (property "Value" "GND" (at 179.07 140.97 0) (effects (font (size 1.27 1.27))))
  (property "Footprint" "" (at 179.07 135.89 0) (effects (font (size 1.27 1.27)) hide))
  (property "Datasheet" "" (at 179.07 135.89 0) (effects (font (size 1.27 1.27)) hide)) (pin "1")
  (instances (project "fast_respect" (path "" (reference "#PWR02") (unit 1)) (path "" (reference "#PWR048") (unit 1)))))

 (symbol (lib_id "Device:R") (at 200.66 77.47 0) (unit 1) (in_bom yes) (on_board yes) (dnp no) (fields_autoplaced)
  (property "Reference" "R5" (at 203.2 76.2 0) (effects (font (size 1.27 1.27)) (justify left)))
  (property "Value" "620" (at 203.2 78.74 0) (effects (font (size 1.27 1.27)) (justify left)))
  (property "Footprint" "Resistor_SMD:R_0603_1608Metric_Pad0.98x0.95mm_HandSolder" (at 198.882 77.47 90) (effects (font (size 1.27 1.27)) hide))
  (property "Datasheet" "~" (at 200.66 77.47 0) (effects (font (size 1.27 1.27)) hide)) (pin "1") (pin "2")
  (instances (project "fast_respect" (path "" (reference "R5") (unit 1)) (path "" (reference "R3_1") (unit 1)) (path "" (reference "R2_4") (unit 1)))))

 (symbol (lib_id "power:GND") (at 200.66 88.9 0) (unit 1) (in_bom yes) (on_board yes) (dnp no) (fields_autoplaced)
  (property "Reference" "#PWR027" (at 200.66 95.25 0) (effects (font (size 1.27 1.27)) hide))
  (property "Value" "GND" (at 200.66 93.98 0) (effects (font (size 1.27 1.27))))
  (property "Footprint" "" (at 200.66 88.9 0) (effects (font (size 1.27 1.27)) hide))
  (property "Datasheet" "" (at 200.66 88.9 0) (effects (font (size 1.27 1.27)) hide)) (pin "1")
  (instances (project "fast_respect" (path "" (reference "#PWR027") (unit 1)) (path "" (reference "#PWR02") (unit 1)) (path "" (reference "#PWR02") (unit 1)))))

 (symbol (lib_id "Transistor_FET:IRLML6402") (at 100.33 91.44 270) (mirror x) (unit 1) (in_bom yes) (on_board yes) (dnp no)
  (property "Reference" "Q1" (at 100.33 82.55 90) (effects (font (size 1.27 1.27))))
  (property "Value" "IRLML6402" (at 100.33 85.09 90) (effects (font (size 1.27 1.27))))
  (property "Footprint" "Package_TO_SOT_SMD:SOT-23" (at 98.425 86.36 0) (effects (font (size 1.27 1.27) italic) (justify left) hide))
  (property "Datasheet" "https://www.infineon.com/dgdl/irlml6402pbf.pdf?fileId=5546d462533600a401535668d5c2263c" (at 100.33 91.44 0) (effects (font (size 1.27 1.27)) (justify left) hide)) (pin "1") (pin "2") (pin "3")
  (instances (project "fast_respect" (path "" (reference "Q1") (unit 1)) (path "" (reference "Q2_1") (unit 1)))))

 (symbol (lib_id "Regulator_Linear:AZ1117-3.3") (at 179.07 120.65 0) (unit 1) (in_bom yes) (on_board yes) (dnp no) (fields_autoplaced)
  (property "Reference" "U2" (at 179.07 114.3 0) (effects (font (size 1.27 1.27))))
  (property "Value" "AZ1117-3.3" (at 179.07 116.84 0) (effects (font (size 1.27 1.27))))
  (property "Footprint" "Package_TO_SOT_SMD:SOT-223-3_TabPin2" (at 179.07 114.3 0) (effects (font (size 1.27 1.27) italic) hide))
  (property "Datasheet" "https://www.diodes.com/assets/Datasheets/AZ1117.pdf" (at 179.07 120.65 0) (effects (font (size 1.27 1.27)) hide)) (pin "1") (pin "2") (pin "3")
  (instances (project "fast_respect" (path "" (reference "U2") (unit 1)) (path "" (reference "U2_2") (unit 1)))))

 (symbol (lib_id "Switch:SW_SPDT") (at 90.17 105.41 90) (mirror x) (unit 1) (in_bom yes) (on_board yes) (dnp no)
  (property "Reference" "SW1" (at 82.55 105.41 0) (effects (font (size 1.27 1.27))))
  (property "Value" "SW_SPDT" (at 85.09 105.41 0) (effects (font (size 1.27 1.27))))
  (property "Footprint" "Self-Made_Generic_Packages:SW_Slide_SS12D01G4_AKIZUKI" (at 90.17 105.41 0) (effects (font (size 1.27 1.27)) hide))
  (property "Datasheet" "~" (at 90.17 105.41 0) (effects (font (size 1.27 1.27)) hide)) (pin "1") (pin "2") (pin "3")
  (instances (project "fast_respect" (path "" (reference "SW1") (unit 1)) (path "" (reference "SW2_1") (unit 1)))))

 (symbol (lib_id "Device:R") (at 90.17 93.98 0) (unit 1) (in_bom yes) (on_board yes) (dnp no) (fields_autoplaced)
  (property "Reference" "R1" (at 92.71 92.71 0) (effects (font (size 1.27 1.27)) (justify left)))
  (property "Value" "100k" (at 92.71 95.25 0) (effects (font (size 1.27 1.27)) (justify left)))
  (property "Footprint" "Resistor_SMD:R_0603_1608Metric_Pad0.98x0.95mm_HandSolder" (at 88.392 93.98 90) (effects (font (size 1.27 1.27)) hide))
  (property "Datasheet" "~" (at 90.17 93.98 0) (effects (font (size 1.27 1.27)) hide)) (pin "1") (pin "2")
  (instances (project "fast_respect" (path "" (reference "R1") (unit 1)) (path "" (reference "R2_1") (unit 1)))))

 (symbol (lib_id "Device:C") (at 168.91 125.73 0) (unit 1) (in_bom yes) (on_board yes) (dnp no)
  (property "Reference" "C3" (at 165.1 123.19 0) (effects (font (size 1.27 1.27)) (justify left)))
  (property "Value" "10uF" (at 163.83 128.27 0) (effects (font (size 1.27 1.27)) (justify left)))
  (property "Footprint" "Capacitor_SMD:C_0603_1608Metric_Pad1.08x0.95mm_HandSolder" (at 169.8752 129.54 0) (effects (font (size 1.27 1.27)) hide))
  (property "Datasheet" "~" (at 168.91 125.73 0) (effects (font (size 1.27 1.27)) hide)) (pin "1") (pin "2")
  (instances (project "fast_respect" (path "" (reference "C3") (unit 1)) (path "" (reference "C2_3") (unit 1)))))

 (symbol (lib_id "power:PWR_FLAG") (at 62.23 54.61 0) (mirror x) (unit 1) (in_bom yes) (on_board yes) (dnp no)
  (property "Reference" "#FLG01" (at 62.23 56.515 0) (effects (font (size 1.27 1.27)) hide))
  (property "Value" "PWR_FLAG" (at 62.23 59.69 0) (effects (font (size 1.27 1.27))))
  (property "Footprint" "" (at 62.23 54.61 0) (effects (font (size 1.27 1.27)) hide))
  (property "Datasheet" "~" (at 62.23 54.61 0) (effects (font (size 1.27 1.27)) hide)) (pin "1")
  (instances (project "fast_respect" (path "" (reference "#FLG01") (unit 1)) (path "" (reference "#FLG02") (unit 1)))))

 (symbol (lib_id "Device:R") (at 200.66 124.46 0) (unit 1) (in_bom yes) (on_board yes) (dnp no)
  (property "Reference" "R6" (at 203.2 123.19 0) (effects (font (size 1.27 1.27)) (justify left)))
  (property "Value" "280" (at 203.2 125.73 0) (effects (font (size 1.27 1.27)) (justify left)))
  (property "Footprint" "Resistor_SMD:R_0603_1608Metric_Pad0.98x0.95mm_HandSolder" (at 198.882 124.46 90) (effects (font (size 1.27 1.27)) hide))
  (property "Datasheet" "~" (at 200.66 124.46 0) (effects (font (size 1.27 1.27)) hide)) (pin "1") (pin "2")
  (instances (project "fast_respect" (path "" (reference "R6") (unit 1)) (path "" (reference "R3_2") (unit 1)) (path "" (reference "R2_5") (unit 1))))))
